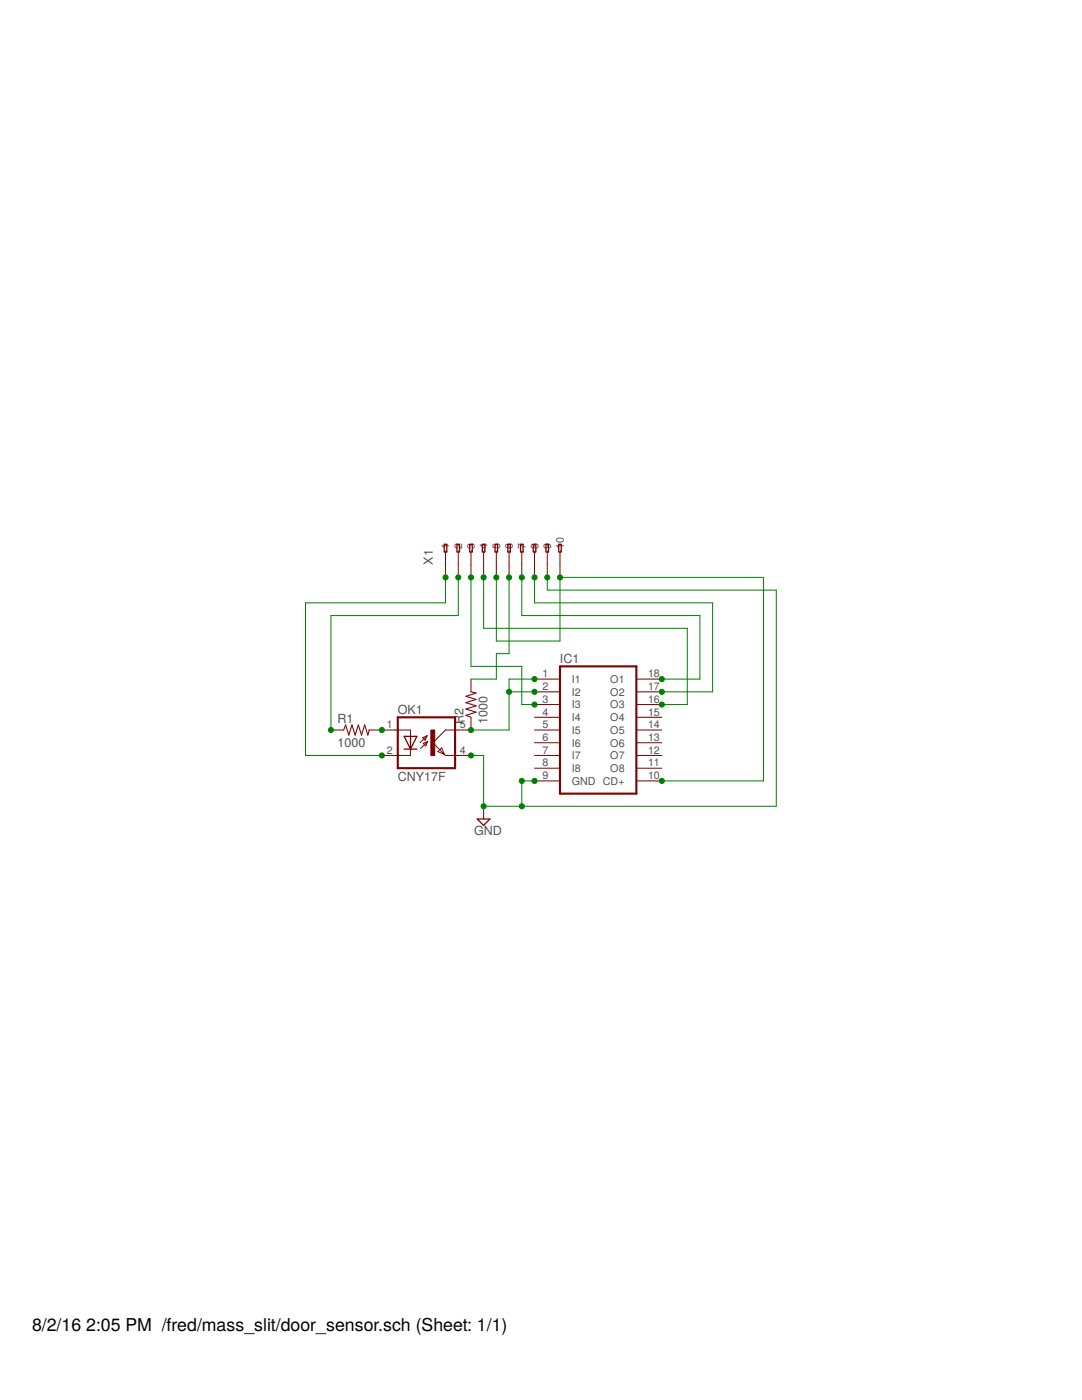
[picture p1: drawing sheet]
<svg xmlns="http://www.w3.org/2000/svg" width="216mm" height="279mm" viewBox="0 0 216 279" stroke-linecap="round" stroke-linejoin="round" font-family="sans-serif">
<path d="M111.7 133h15.3v25.4h-15.3zM79.4 143.2h11.4v10.1h-11.4z" fill="none" stroke="#800000" stroke-width=".42"/>
<g fill="none" stroke="#800000" stroke-width=".2">
<path d="M88.9 110.2v5M91.4 110.2v5M94 110.2v5M96.5 110.2v5M99 110.2v5M101.6 110.2v5M104.1 110.2v5M106.7 110.2v5M109.2 110.2v5M111.7 110.2v5M94 135.5v2.6M106.7 135.5h5"/>
<path d="M106.7 138.1h5M127 135.5h5.1M127 138.1h5.1M66 145.7h2.6M73.7 145.7h8.2v1.3M81.9 149.5v1.3h-5.7M84.3 147.2l.9-.4-.4 .9zM84.5 148.4l.8-.4-.3 .9zM85.2 146.8l-1.4 1.4M85.3 148l-1.4 1.4M88.1 149.2l.5 1.3-1.2-.5zM94 143.2v2.5h-5.1l-2.5 2.5 2.5 2.6h5.1"/>
<path d="M106.7 140.6h5M106.7 143.2h5M106.7 145.7h5M106.7 148.2h5M106.7 150.8h5M106.7 153.3h5M106.7 155.9h5M127 140.6h5.1M127 143.2h5.1M127 145.7h5.1M127 148.2h5.1M127 150.8h5.1"/>
<path d="M127 153.3h5.1M127 155.9h5.1M96.5 160.9v2.5"/>
</g>
<g fill="none" stroke="#800000" stroke-width=".25">
<path d="M88.6 108.6h.6v1.6h-.6zM91.2 108.6h.5v1.6h-.5zM93.7 108.6h.5v1.6h-.5zM96.2 108.6h.6v1.6h-.6zM98.8 108.6h.5v1.6h-.5zM101.3 108.6h.5v1.6h-.5zM103.9 108.6h.5v1.6h-.5zM106.4 108.6h.5v1.6h-.5zM108.9 108.6h.6v1.6h-.6zM111.5 108.6h.5v1.6h-.5zM80.6 147h2.6l-1.3 2.5zM80.6 149.5h2.6"/>
<path d="M81.9 147v2.5M95.2 163.4h2.6l-1.3 1.3z"/>
</g>
<path d="M86 145.7h.7v5.1h-.7z" fill="#800000" stroke="#800000" stroke-width=".2"/>
<path d="M94 138.1l1 .2-2 .7 2 .6-2 .6 2 .7-2 .6 2 .6-2 .7 1 .4M68.6 145.7l.4-1 .6 2 .6-2 .7 2 .6-2 .6 2 .7-2 .6 2 .3-1" fill="none" stroke="#800000" stroke-width=".21"/>
<g fill="#008000" stroke="#008000" stroke-width=".2">
<circle cx="76.2" cy="145.7" r=".51"/>
<circle cx="94" cy="145.7" r=".51"/>
<circle cx="101.6" cy="138.1" r=".51"/>
<circle cx="106.7" cy="138.1" r=".51"/>
<circle cx="106.7" cy="135.5" r=".51"/>
<circle cx="66" cy="145.7" r=".51"/>
<circle cx="91.4" cy="115.2" r=".51"/>
<circle cx="101.6" cy="115.2" r=".51"/>
<circle cx="132.1" cy="135.5" r=".51"/>
<circle cx="104.1" cy="115.2" r=".51"/>
<circle cx="132.1" cy="138.1" r=".51"/>
<circle cx="106.7" cy="115.2" r=".51"/>
<circle cx="96.5" cy="160.9" r=".51"/>
<circle cx="104.1" cy="155.9" r=".51"/>
<circle cx="106.7" cy="155.9" r=".51"/>
<circle cx="94" cy="150.8" r=".51"/>
<circle cx="109.2" cy="115.2" r=".51"/>
<circle cx="104.1" cy="160.9" r=".51"/>
<circle cx="88.9" cy="115.2" r=".51"/>
<circle cx="76.2" cy="150.8" r=".51"/>
<circle cx="94" cy="115.2" r=".51"/>
<circle cx="106.7" cy="140.6" r=".51"/>
<circle cx="96.5" cy="115.2" r=".51"/>
<circle cx="132.1" cy="140.6" r=".51"/>
<circle cx="111.7" cy="115.2" r=".51"/>
<circle cx="132.1" cy="155.9" r=".51"/>
<circle cx="99" cy="115.2" r=".51"/>
</g>
<path d="M88.9 115.2v5.1h-27.9v30.5h15.2M91.4 115.2v7.7h-25.4v22.8M94 115.2v17.8h10.1v7.6h2.6M96.5 115.2v10.2h40.6v15.2h-5M99 115.2v12.7h12.7v-12.7h40.7v40.7h-20.3M101.6 115.2v15.3h-2.6v5h-5M104.1 115.2v7.7h35.6v12.6h-7.6M106.7 115.2v5.1h35.5v17.8h-10.1M109.2 115.2v2.6h45.7v43.1h-58.4v-10.1h-2.5M101.6 138.1h5.1M106.7 135.5h-5.1v10.2h-7.6M106.7 155.9h-2.6v5" fill="none" stroke="#008000" stroke-width=".2"/>
<g font-size="3.5">
<text x="6.4" y="265.7">8/2/16</text>
<text x="17.2" y="265.7">2:05 PM /fred/mass_slit/door_sensor.sch (Sheet: 1/1)</text>
</g>
<g font-size="2.5" fill="#505050">
<text x="86.4" y="112.7" transform="rotate(-90 86.4 112.7)">X1</text>
<text x="111.7" y="132.2">IC1</text>
<text x="79.4" y="142.5">OK1</text>
<text x="67.3" y="149">1000</text>
<text x="67.3" y="144.2">R1</text>
<text x="92.5" y="144.4" transform="rotate(-90 92.5 144.4)">R2</text>
<text x="97.3" y="144.4" transform="rotate(-90 97.3 144.4)">1000</text>
<text x="79.4" y="155.8">CNY17F</text>
<text x="94.6" y="166.6">GND</text>
</g>
<g font-size="2.1" fill="#505050">
<text x="89.7" y="110.4" transform="rotate(-90 89.7 110.4)">-1</text>
<text x="92.2" y="110.4" transform="rotate(-90 92.2 110.4)">-2</text>
<text x="94.7" y="110.4" transform="rotate(-90 94.7 110.4)">-3</text>
<text x="97.3" y="110.4" transform="rotate(-90 97.3 110.4)">-4</text>
<text x="99.8" y="110.4" transform="rotate(-90 99.8 110.4)">-5</text>
<text x="102.3" y="110.4" transform="rotate(-90 102.3 110.4)">-6</text>
<text x="104.9" y="110.4" transform="rotate(-90 104.9 110.4)">-7</text>
<text x="107.4" y="110.4" transform="rotate(-90 107.4 110.4)">-8</text>
<text x="110" y="110.4" transform="rotate(-90 110 110.4)">-9</text>
<text x="112.5" y="110.4" transform="rotate(-90 112.5 110.4)">-10</text>
<text x="108.2" y="135.2">1</text>
<text x="108.2" y="137.7">2</text>
<text x="114.1" y="136.3">I1</text>
<text x="121.8" y="136.3">O1</text>
<text x="129.3" y="135.2">18</text>
<text x="129.3" y="137.7">17</text>
<text x="108.2" y="140.3">3</text>
<text x="108.2" y="142.8">4</text>
<text x="114.1" y="138.8">I2</text>
<text x="114.1" y="141.4">I3</text>
<text x="114.1" y="143.9">I4</text>
<text x="121.8" y="138.8">O2</text>
<text x="121.8" y="141.4">O3</text>
<text x="121.8" y="143.9">O4</text>
<text x="129.3" y="140.3">16</text>
<text x="129.3" y="142.8">15</text>
<text x="77.2" y="145.3">1</text>
<text x="91.8" y="145.3">5</text>
<text x="108.2" y="145.3">5</text>
<text x="108.2" y="147.9">6</text>
<text x="114.1" y="146.5">I5</text>
<text x="114.1" y="149">I6</text>
<text x="121.8" y="146.5">O5</text>
<text x="121.8" y="149">O6</text>
<text x="129.3" y="145.3">14</text>
<text x="129.3" y="147.9">13</text>
<text x="77.2" y="150.4">2</text>
<text x="91.8" y="150.4">4</text>
<text x="108.2" y="150.4">7</text>
<text x="108.2" y="152.9">8</text>
<text x="108.2" y="155.5">9</text>
<text x="114.1" y="151.5">I7</text>
<text x="114.1" y="154.1">I8</text>
<text x="121.8" y="154.1">O8</text>
<text x="121.8" y="151.5">O7</text>
<text x="129.3" y="152.9">11</text>
<text x="129.3" y="150.4">12</text>
<text x="129.3" y="155.5">10</text>
<text x="114.1" y="156.6">GND CD+</text>
</g>
</svg>
